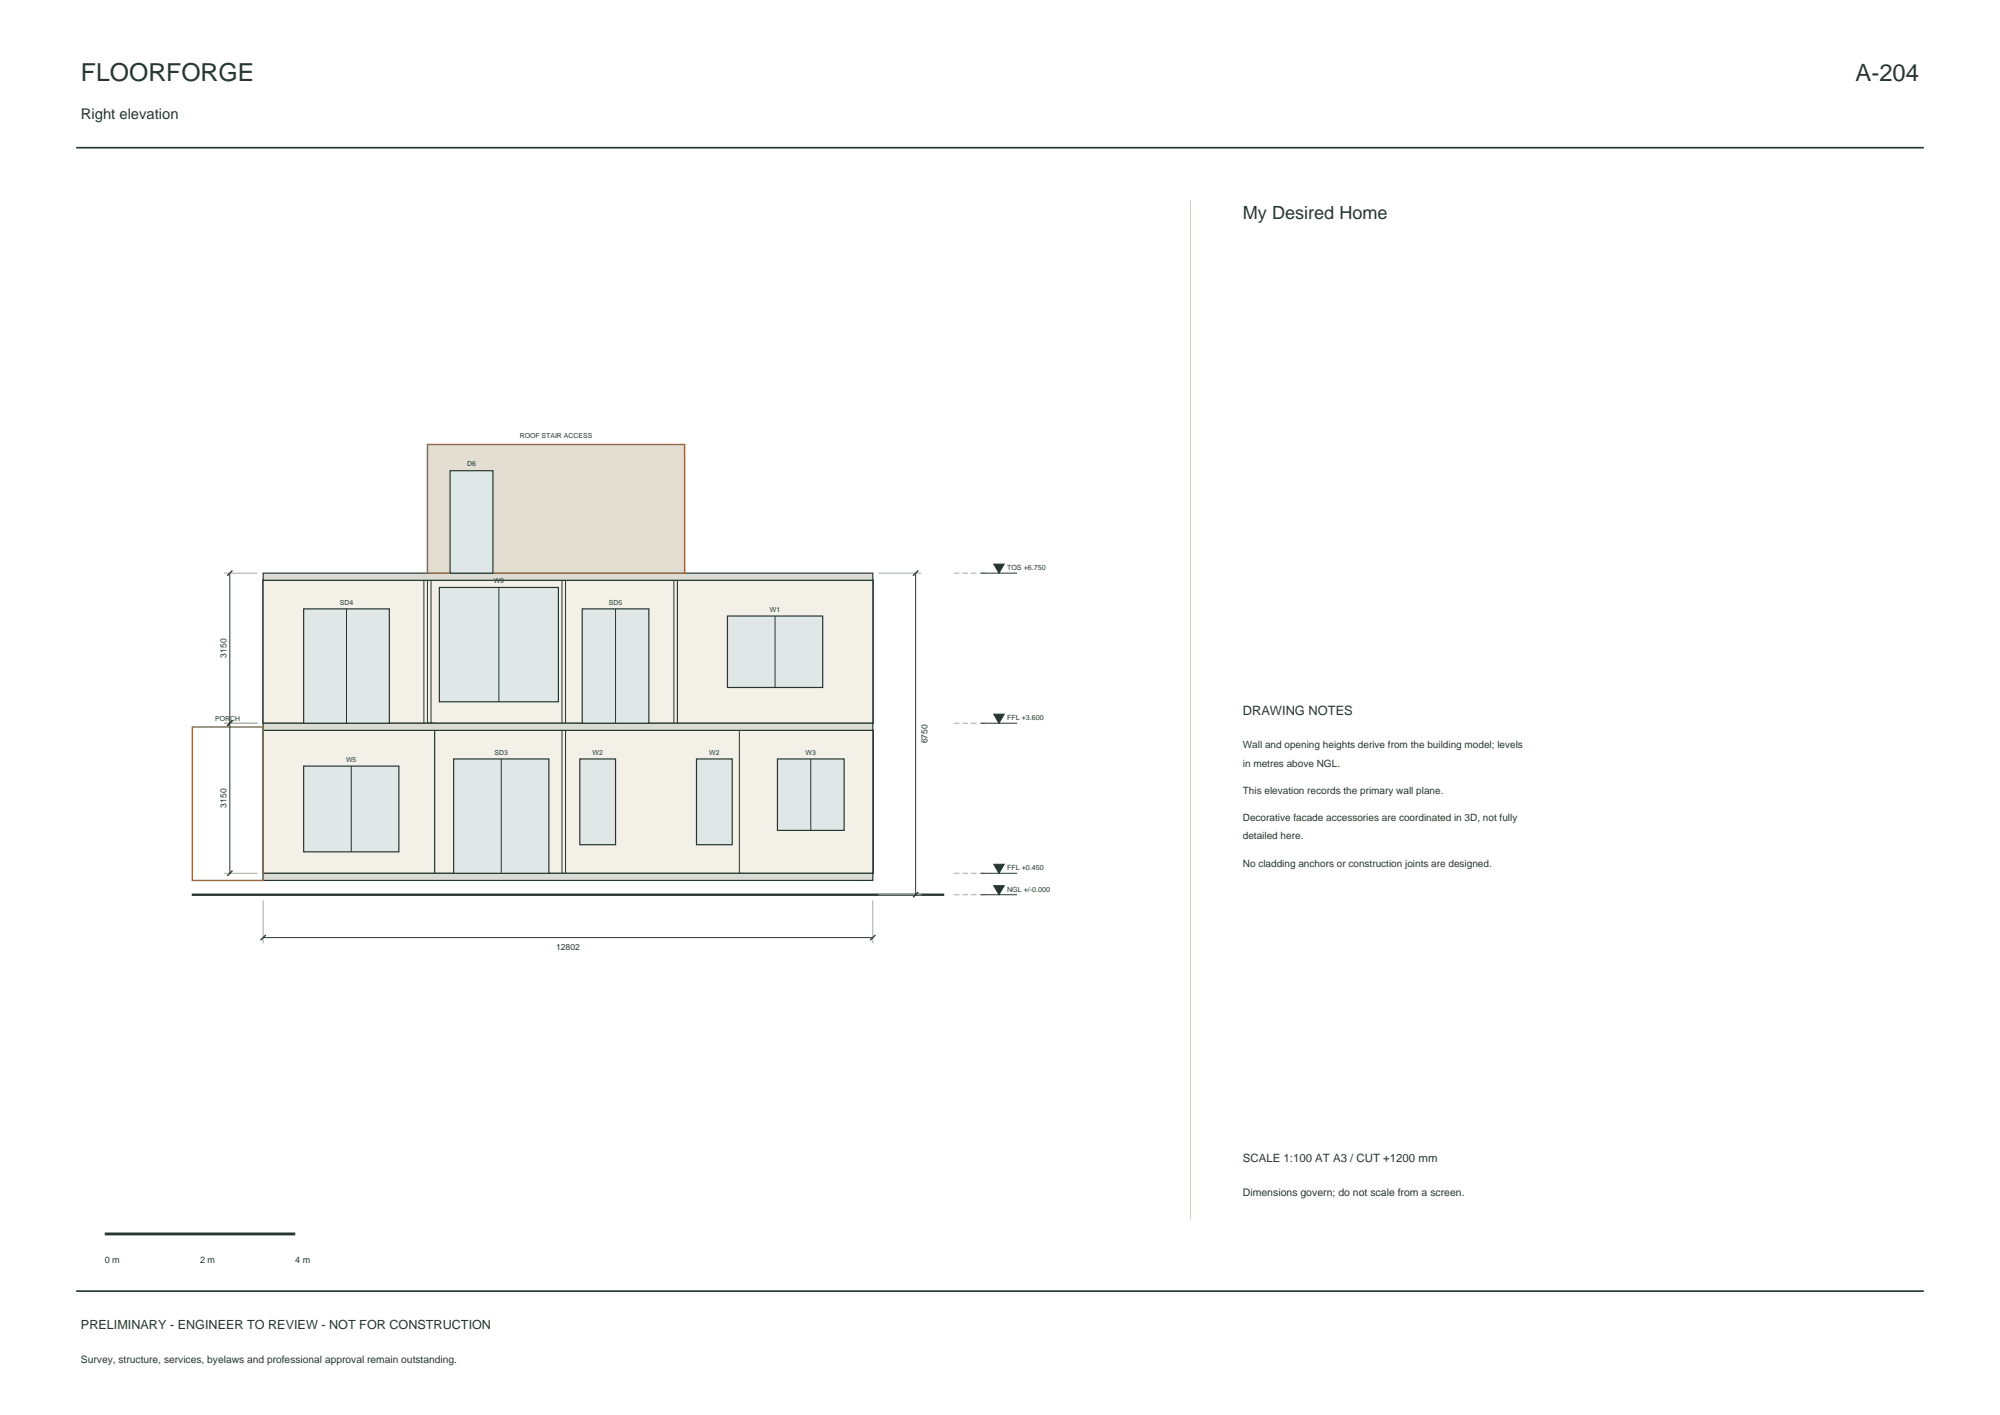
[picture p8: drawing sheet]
<svg xmlns="http://www.w3.org/2000/svg" width="420mm" height="297mm" viewBox="0 0 420 297" stroke-linecap="round" stroke-linejoin="round" font-family="sans-serif">
<path d="M16 31h388M16 271h388" fill="none" stroke="#25372f" stroke-width=".35"/>
<g fill="#f2f0e7" stroke="#25372f" stroke-width=".21">
<path d="M55.3 153.3h36v30h-36z" fill-rule="evenodd"/>
<path d="M55.3 153.3h1.5v30h-1.5z" fill-rule="evenodd"/>
<path d="M89.8 153.3h54v30h-54z" fill-rule="evenodd"/>
<path d="M89.8 153.3h1.5v30h-1.5z" fill-rule="evenodd"/>
<path d="M142.3 153.3h41v30h-41z" fill-rule="evenodd"/>
<path d="M142.3 153.3h1.5v30h-1.5z" fill-rule="evenodd"/>
<path d="M181.8 153.3h1.5v30h-1.5z" fill-rule="evenodd"/>
<path d="M89.8 153.3h54v30h-54z" fill-rule="evenodd"/>
<path d="M89.8 153.3h1.5v30h-1.5z" fill-rule="evenodd"/>
<path d="M142.3 153.3h1.5v30h-1.5z" fill-rule="evenodd"/>
<path d="M55.3 153.3h36v30h-36z" fill-rule="evenodd"/>
<path d="M55.3 153.3h1.5v30h-1.5z" fill-rule="evenodd"/>
<path d="M89.8 153.3h1.5v30h-1.5z" fill-rule="evenodd"/>
<path d="M118.8 153.3h13.5v30h-13.5z" fill-rule="evenodd"/>
<path d="M118.8 153.3h1.5v30h-1.5z" fill-rule="evenodd"/>
<path d="M130.8 153.3h1.5v30h-1.5z" fill-rule="evenodd"/>
<path d="M142.3 153.3h41v30h-41z" fill-rule="evenodd"/>
<path d="M142.3 153.3h1.5v30h-1.5z" fill-rule="evenodd"/>
<path d="M181.8 153.3h1.5v30h-1.5z" fill-rule="evenodd"/>
<path d="M130.8 153.3h13v30h-13z" fill-rule="evenodd"/>
<path d="M130.8 153.3h1.5v30h-1.5z" fill-rule="evenodd"/>
<path d="M142.3 153.3h14.5v30h-14.5z" fill-rule="evenodd"/>
<path d="M155.3 153.3h28v30h-28z" fill-rule="evenodd"/>
<path d="M155.3 153.3h1.5v30h-1.5z" fill-rule="evenodd"/>
<path d="M181.8 153.3h1.5v30h-1.5z" fill-rule="evenodd"/>
<path d="M130.8 153.3h26v30h-26z" fill-rule="evenodd"/>
<path d="M155.3 153.3h1.5v30h-1.5z" fill-rule="evenodd"/>
<path d="M55.3 153.3h36v30h-36z" fill-rule="evenodd"/>
<path d="M55.3 153.3h1.5v30h-1.5z" fill-rule="evenodd"/>
<path d="M89.8 153.3h1.5v30h-1.5z" fill-rule="evenodd"/>
<path d="M155.3 153.3h28v30h-28z" fill-rule="evenodd"/>
<path d="M155.3 153.3h1.5v30h-1.5z" fill-rule="evenodd"/>
<path d="M181.8 153.3h1.5v30h-1.5z" fill-rule="evenodd"/>
<path d="M89.8 153.3h2.2v30h-2.2z" fill-rule="evenodd"/>
<path d="M90.5 153.3h29v30h-29z" fill-rule="evenodd"/>
<path d="M118 153.3h2.3v30h-2.3z" fill-rule="evenodd"/>
<path d="M89.8 153.3h1.5v30h-1.5z" fill-rule="evenodd"/>
<path d="M89.8 153.3h1.5v30h-1.5z" fill-rule="evenodd"/>
<path d="M118.8 153.3h1.5v30h-1.5z" fill-rule="evenodd"/>
<path d="M118.8 153.3h1.5v30h-1.5z" fill-rule="evenodd"/>
<path d="M55.3 153.3h36v30h-36z" fill-rule="evenodd"/>
<path d="M118.8 153.3h38v30h-38z" fill-rule="evenodd"/>
<path d="M155.3 153.3h28v30h-28z" fill-rule="evenodd"/>
<path d="M55.3 121.8h36v30h-36z" fill-rule="evenodd"/>
<path d="M55.3 121.8h1.5v30h-1.5z" fill-rule="evenodd"/>
<path d="M89.8 121.8h54v30h-54z" fill-rule="evenodd"/>
<path d="M89.8 121.8h1.5v30h-1.5z" fill-rule="evenodd"/>
<path d="M142.3 121.8h41v30h-41z" fill-rule="evenodd"/>
<path d="M142.3 121.8h1.5v30h-1.5z" fill-rule="evenodd"/>
<path d="M181.8 121.8h1.5v30h-1.5z" fill-rule="evenodd"/>
<path d="M89.8 121.8h54v30h-54z" fill-rule="evenodd"/>
<path d="M89.8 121.8h1.5v30h-1.5z" fill-rule="evenodd"/>
<path d="M142.3 121.8h1.5v30h-1.5z" fill-rule="evenodd"/>
<path d="M55.3 121.8h36v30h-36z" fill-rule="evenodd"/>
<path d="M55.3 121.8h1.5v30h-1.5z" fill-rule="evenodd"/>
<path d="M89.8 121.8h1.5v30h-1.5z" fill-rule="evenodd"/>
<path d="M142.3 121.8h41v30h-41z" fill-rule="evenodd"/>
<path d="M142.3 121.8h1.5v30h-1.5z" fill-rule="evenodd"/>
<path d="M181.8 121.8h1.5v30h-1.5z" fill-rule="evenodd"/>
<path d="M89.8 121.8h2.2v30h-2.2z" fill-rule="evenodd"/>
<path d="M118 121.8h2.3v30h-2.3z" fill-rule="evenodd"/>
<path d="M89.8 121.8h1.5v30h-1.5z" fill-rule="evenodd"/>
<path d="M118.8 121.8h1.5v30h-1.5z" fill-rule="evenodd"/>
<path d="M118.8 121.8h1.5v30h-1.5z" fill-rule="evenodd"/>
<path d="M142.3 121.8h41v30h-41z" fill-rule="evenodd"/>
<path d="M142.3 121.8h1.5v30h-1.5z" fill-rule="evenodd"/>
<path d="M181.8 121.8h1.5v30h-1.5z" fill-rule="evenodd"/>
<path d="M55.3 121.8h35.2v30h-35.2z" fill-rule="evenodd"/>
<path d="M89 121.8h2.3v30h-2.3z" fill-rule="evenodd"/>
<path d="M89.8 121.8h2.2v30h-2.2z" fill-rule="evenodd"/>
<path d="M90.5 121.8h29v30h-29z" fill-rule="evenodd"/>
<path d="M118 121.8h2.3v30h-2.3z" fill-rule="evenodd"/>
<path d="M118.8 121.8h24.2v30h-24.2z" fill-rule="evenodd"/>
<path d="M141.5 121.8h2.3v30h-2.3z" fill-rule="evenodd"/>
<path d="M142.3 121.8h1.5v30h-1.5z" fill-rule="evenodd"/>
<path d="M142.3 121.8h1.5v30h-1.5z" fill-rule="evenodd"/>
<path d="M142.3 121.8h41v30h-41z" fill-rule="evenodd"/>
<path d="M89.8 95.3h1.5v25h-1.5z" fill-rule="evenodd"/>
<path d="M90.5 95.3h52.5v25h-52.5z" fill-rule="evenodd"/>
<path d="M142.3 95.3h1.5v25h-1.5z" fill-rule="evenodd"/>
<path d="M90.5 95.3h52.5v25h-52.5z" fill-rule="evenodd"/>
</g>
<g fill="#dadbd4" stroke="#25372f" stroke-width=".25">
<path d="M55.3 183.3h128v1.5h-128z" fill-rule="evenodd"/>
<path d="M89.8 151.8h1.5v1.5h-1.5z" fill-rule="evenodd"/>
<path d="M55.3 151.8h128v1.5h-128z" fill-rule="evenodd"/>
<path d="M55.3 120.3h128v1.5h-128z" fill-rule="evenodd"/>
</g>
<path d="M40.3 187.8h158" fill="none" stroke="#25372f" stroke-width=".5"/>
<path d="M89.8 93.3h54v27h-54z" fill-rule="evenodd" fill="#e3ddd2" stroke="#9e653f" stroke-width=".3"/>
<g fill="#dfe8e7" stroke="#25372f" stroke-width=".25">
<path d="M121.8 159.3h7.5v18h-7.5z" fill-rule="evenodd"/>
<path d="M146.3 159.3h7.5v18h-7.5z" fill-rule="evenodd"/>
<path d="M163.3 159.3h14v15h-14z" fill-rule="evenodd"/>
</g>
<path d="M170.3 159.3v15" fill="none" stroke="#25372f" stroke-width=".21"/>
<path d="M63.8 160.8h20v18h-20z" fill-rule="evenodd" fill="#dfe8e7" stroke="#25372f" stroke-width=".25"/>
<path d="M73.8 160.8v18" fill="none" stroke="#25372f" stroke-width=".21"/>
<path d="M95.3 159.3h20v24h-20z" fill-rule="evenodd" fill="#dfe8e7" stroke="#25372f" stroke-width=".25"/>
<path d="M105.3 159.3v24" fill="none" stroke="#25372f" stroke-width=".21"/>
<path d="M92.3 123.3h25v24h-25z" fill-rule="evenodd" fill="#dfe8e7" stroke="#25372f" stroke-width=".25"/>
<path d="M104.8 123.3v24" fill="none" stroke="#25372f" stroke-width=".21"/>
<path d="M152.8 129.3h20v15h-20z" fill-rule="evenodd" fill="#dfe8e7" stroke="#25372f" stroke-width=".25"/>
<path d="M162.8 129.3v15" fill="none" stroke="#25372f" stroke-width=".21"/>
<path d="M63.8 127.8h18v24h-18z" fill-rule="evenodd" fill="#dfe8e7" stroke="#25372f" stroke-width=".25"/>
<path d="M72.8 127.8v24" fill="none" stroke="#25372f" stroke-width=".21"/>
<path d="M122.3 127.8h14v24h-14z" fill-rule="evenodd" fill="#dfe8e7" stroke="#25372f" stroke-width=".25"/>
<path d="M129.3 127.8v24" fill="none" stroke="#25372f" stroke-width=".21"/>
<path d="M94.5 98.8h9v21.5h-9z" fill-rule="evenodd" fill="#dfe8e7" stroke="#25372f" stroke-width=".25"/>
<path d="M40.4 152.6h14.9v32.2h-14.9z" fill="none" stroke="#9e653f" stroke-width=".3"/>
<path d="M47.1 120.3h7M184.5 120.3h9M47.1 151.8h7M47.1 183.3h7M55.3 189v9M183.3 189v9M184.5 187.8h9" fill="none" stroke="#a8afa4" stroke-width=".21"/>
<path d="M48.3 120.3v63M192.3 120.3v67.5M206 120.3h7.6M206 151.8h7.6M55.3 196.8h128M206 187.8h7.6M206 183.3h7.6" fill="none" stroke="#25372f" stroke-width=".21"/>
<path d="M48.8 119.8l-1.1 1.1M192.8 119.8l-1.1 1.1M48.8 151.3l-1.1 1.1M48.8 182.7l-1.1 1.1M55.8 196.2l-1.1 1.2M183.8 196.2l-1.1 1.2M192.8 187.2l-1.1 1.1" fill="none" stroke="#25372f" stroke-width=".28"/>
<path d="M200.3 120.3h7M200.3 151.8h7M200.3 187.8h7M200.3 183.3h7" fill="none" stroke="#a8afa4" stroke-width=".21" stroke-dasharray="1.2 .6" stroke-linecap="butt"/>
<g fill="#25372f" stroke="#25372f" stroke-width=".21">
<path d="M208.7 185.9h2.2l-1.1 1.9z"/>
<path d="M208.7 181.4h2.2l-1.1 1.9z"/>
<path d="M208.7 149.9h2.2l-1.1 1.9z"/>
<path d="M208.7 118.4h2.2l-1.1 1.9z"/>
</g>
<path d="M250 42v214" fill="none" stroke="#c9d0c7" stroke-width=".21"/>
<path d="M22 259h40" fill="none" stroke="#25372f" stroke-width=".6"/>
<text font-size="5.2" fill="#25372f" x="17" y="17">FLOORFORGE</text>
<text font-size="5" fill="#25372f" x="389.7" y="17">A-204</text>
<text font-size="3.8" fill="#25372f" x="261" y="46">My Desired Home</text>
<text font-size="3.1" fill="#25372f" x="17" y="25">Right elevation</text>
<text font-size="2.7" fill="#25372f" x="261" y="150">DRAWING NOTES</text>
<text font-size="2.6" fill="#25372f" x="17" y="279">PRELIMINARY - ENGINEER TO REVIEW - NOT FOR CONSTRUCTION</text>
<text font-size="2.4" fill="#25372f" x="261" y="244">SCALE 1:100 AT A3 / CUT +1200 mm</text>
<text font-size="2.2" fill="#25372f" x="261" y="251">Dimensions govern; do not scale from a screen.</text>
<g font-size="2.1" fill="#25372f">
<text x="261" y="157">Wall and opening heights derive from the building model; levels</text>
<text x="261" y="160.9">in metres above NGL.</text>
<text x="261" y="166.6">This elevation records the primary wall plane.</text>
<text x="261" y="172.3">Decorative facade accessories are coordinated in 3D, not fully</text>
<text x="261" y="176.2">detailed here.</text>
<text x="261" y="181.9">No cladding anchors or construction joints are designed.</text>
<text x="17" y="286">Survey, structure, services, byelaws and professional approval remain outstanding.</text>
</g>
<g font-size="1.9" fill="#25372f">
<text x="22" y="265">0 m</text>
<text x="42" y="265">2 m</text>
<text x="62" y="265">4 m</text>
</g>
<g font-size="1.8" fill="#25372f">
<text x="47.6" y="138.1" transform="rotate(-90 47.6 138.1)">3150</text>
<text x="194.8" y="156.1" transform="rotate(-90 194.8 156.1)">6750</text>
<text x="47.6" y="169.6" transform="rotate(-90 47.6 169.6)">3150</text>
<text x="116.8" y="199.3">12802</text>
</g>
<g font-size="1.5" fill="#25372f">
<text x="211.5" y="119.7">TOS +6.750</text>
<text x="211.5" y="151.2">FFL +3.600</text>
<text x="211.5" y="182.7">FFL +0.450</text>
<text x="211.5" y="187.2">NGL +/-0.000</text>
</g>
<g font-size="1.4" fill="#25372f">
<text x="109.2" y="92">ROOF STAIR ACCESS</text>
<text x="98.1" y="97.9">D6</text>
<text x="103.7" y="122.4">W9</text>
<text x="71.4" y="126.9">SD4</text>
<text x="127.9" y="126.9">SD5</text>
<text x="161.7" y="128.4">W1</text>
<text x="45.2" y="151.3">PORCH</text>
<text x="72.7" y="159.9">W5</text>
<text x="103.9" y="158.4">SD3</text>
<text x="124.4" y="158.4">W2</text>
<text x="148.9" y="158.4">W2</text>
<text x="169.2" y="158.4">W3</text>
</g>
</svg>
